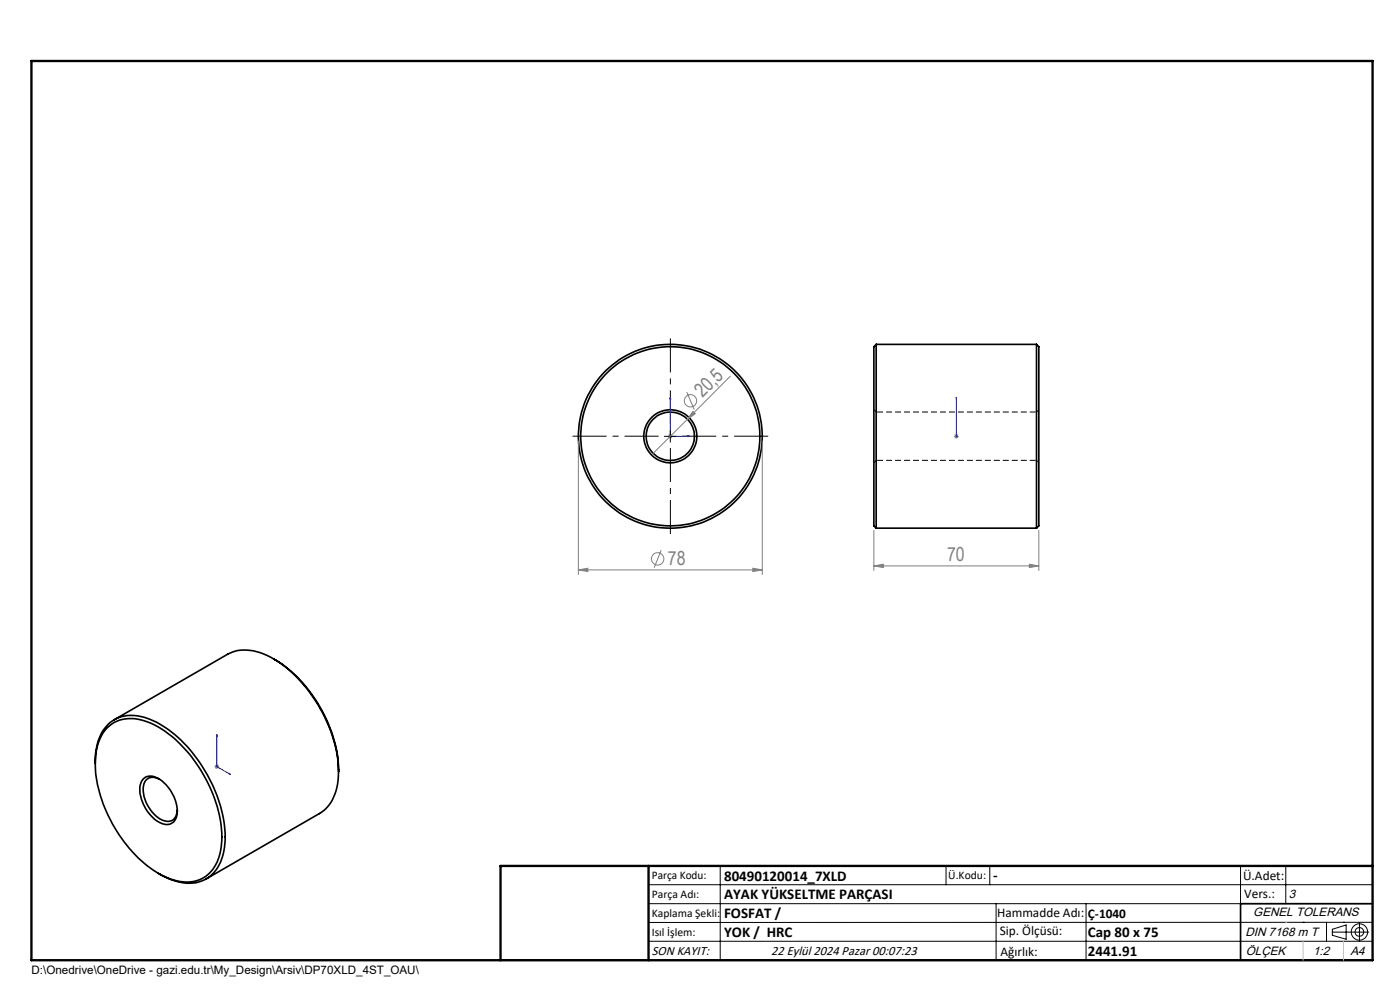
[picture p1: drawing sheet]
<svg xmlns="http://www.w3.org/2000/svg" width="297mm" height="210mm" viewBox="0 0 297 210" stroke-linecap="round" stroke-linejoin="round" font-family="sans-serif">
<g fill="none" stroke="#000" stroke-width=".35">
<path d="M185.9 73.1v38.9M185.9 73.1l-.5 .4v38l.5 .5M185.9 73.1h34M219.9 73.1v38.9M219.9 73.1l.5 .4v38l-.5 .5M185.9 112h34M58 139.8a29.4 29.4 0 0 1 13.8 23.8M22.6 154.5a7.7 7.7 0 0 1 8.6-1.4 25.3 25.3 0 0 1 12.4 12.1 24.5 24.5 0 0 1 3.2 15.2 7.4 7.4 0 0 1-6.2 6.6 13.8 13.8 0 0 1-10-3.9 30.7 30.7 0 0 1-10.4-19.9 11.5 11.5 0 0 1 2.4-8.7zM24.2 152.7l24.1-13.9a9.4 9.4 0 0 1 8.9 .5 29.6 29.6 0 0 1 12.8 15.2 25.4 25.4 0 0 1 1.8 9.1M20.2 162a10.3 10.3 0 0 1 3.6-9.1 8.5 8.5 0 0 1 8.7 0 28 28 0 0 1 13 14.7 21.8 21.8 0 0 1 1.7 14.1 7.4 7.4 0 0 1-10.1 5.2l-1.3-.5-2.2-1.1M30.4 165.2a2.86 2.86 0 0 1 3.8 .3 8.3 8.3 0 0 1 3.3 7.7 2.27 2.27 0 0 1-3.7 1.2 8.6 8.6 0 0 1-4.1-7.7l.4-1zM33.8 165.3a2.16 2.16 0 0 0-2.4-.2 2.16 2.16 0 0 0-1 2.2 7.6 7.6 0 0 0 4.5 6.8 2.06 2.06 0 0 0 2.7-2.3"/>
<path d="M71.8 163.6a10 10 0 0 1-3.9 8.9l-24.2 13.9M291.2 191.7h-28v12M106.2 203.7h185"/>
<circle cx="142.2" cy="92.5" r="5.1"/>
<circle cx="142.2" cy="92.5" r="5.6"/>
<circle cx="142.2" cy="92.5" r="19"/>
<circle cx="142.2" cy="92.5" r="19.5"/>
</g>
<path d="M185.4 98.2l.5-.5M185.9 87.4l-.5-.5M219.9 97.7l.5 .5M220.4 86.9l-.5 .5" fill="none" stroke="#000" stroke-width=".21" stroke-dasharray="1.3 .6" stroke-dashoffset=".4" stroke-linecap="butt"/>
<path d="M185.9 97.7h34M219.9 87.4h-34" fill="none" stroke="#000" stroke-width=".21" stroke-dasharray="1.3 .6" stroke-dashoffset="-.2" stroke-linecap="butt"/>
<g fill="none" stroke="#808080" stroke-width=".21">
<path d="M154.9 79.8l-9.1 9.1M122.7 93.5v28.4M141.7 92.6h1M141.9 92.2l.7 .7M142.2 92v1.1M142.6 92.2l-.7 .7M145.7 83.2l1.6 3.7M145.8 88.9l-7.2 7.3M147 87.3l.5 .5-1.7 1.1zM161.7 93.5v28.4M202.4 92.6h1M202.5 92.2l.7 .7"/>
<path d="M202.9 92v1.1M203.2 92.2l-.7 .7M140.3 116.7l-1.5 3.7M185.4 112.5v8.5M218.4 119.7l2 .3-2 .4zM220.4 112.5v8.5M122.7 120.9l2-.4v.7zM122.7 120.9h39M159.7 120.5l2 .4-2 .3zM185.4 120l2-.3v.7zM185.4 120h35M45.5 162.6h1"/>
<path d="M45.6 162.3l.8 .7M46 162.1v1M46.4 162.3l-.8 .7"/>
<circle cx="146.5" cy="85" r="1.3"/>
<circle cx="139.5" cy="118.5" r="1.31"/>
</g>
<g fill="none" stroke="#000" stroke-width=".21">
<path d="M140.9 92.6h2.5M142.2 91.3v2.5M137.6 187.7h153.6M137.6 191.7h153.6M137.6 199.7h153.6M152.8 183.7v20M200.7 183.7v4M210 183.7v4M211.3 191.7v12M230.4 191.7v12M263.2 183.7v20M272.8 183.7v8"/>
<path d="M276.4 195.6h.1M281.4 195.6v4.1M282.6 197.7h7.8M282.6 197.1l3-.9v3l-3-.8zM285 195.6h.1M288.4 195.8v3.8M291.2 195.6l-153.6 .1"/>
<circle cx="288.4" cy="197.7" r="1.74"/>
<circle cx="288.4" cy="197.7" r=".93"/>
</g>
<path d="M142.2 84.2l.1 .5h-.2zM142.2 84.2v8.4h4.2M145.9 92.5l.5 .1h-.5zM202.9 92.5v.1zM202.9 84.2v.5v-.5M202.9 92.6h.1M202.9 84.2v8.4M46 155.8l.1 .4-.2-.1zM46 155.8v6.8l3 1.7M48.6 164.1l.4 .2-.4-.1z" fill="none" stroke="#00f" stroke-width=".21"/>
<path d="M139.7 92.5h-18.2M142.2 90v-18.2M142.2 95v18.3M144.7 92.5h18.3" fill="none" stroke="#000" stroke-width=".21" stroke-dasharray="15.2 1.3 1.3 1.3" stroke-dashoffset="8" stroke-linecap="butt"/>
<path d="M6.7 12.9h284.5v190.8h-284.5zM137.6 183.7v20M291.2 183.7h-185v20" fill="none" stroke="#000" stroke-width=".5"/>
<path d="M272.8 195.6h.1M276.4 199.7v4M285 199.7v4" fill="none" stroke="#c0c0c0" stroke-width=".21"/>
<g fill="#00f">
<path d="M145.9 92.5l.5 .1h-.5zM142.2 84.2l.1 .5h-.2z"/>
<path d="M202.9 92.5v.1zM202.9 84.2v.5zM48.6 164.1l.4 .2-.4-.1zM46 155.8l.1 .4-.2-.1z"/>
</g>
<g fill="#808080">
<path d="M147 87.3l.5 .5-1.7 1.1z"/>
<path d="M122.7 120.9l2-.4v.7zM159.7 120.5l2 .4-2 .3zM185.4 120l2-.3v.7zM218.4 119.7l2 .3-2 .4z"/>
</g>
<g font-size="4.1" fill="#808080">
<text x="149" y="84.5" transform="rotate(-45 149 84.5)">20,5</text>
<text x="141.7" y="119.9">78</text>
<text x="200.9" y="119.1">70</text>
</g>
<g font-size="3.2">
<text x="153.6" y="186.8">80490120014_7XLD</text>
<text x="153.6" y="190.8">AYAK YÜKSELTME PARÇASI</text>
<text x="210.7" y="186.6">-</text>
<text x="153.6" y="194.8">FOSFAT /</text>
<text x="153.6" y="198.8">YOK / HRC</text>
<text x="230.8" y="198.7">Cap 80 x 75</text>
<text x="230.8" y="202.8">2441.91</text>
</g>
<g font-size="2.8">
<text x="263.7" y="186.7">Ü.Adet:</text>
<text x="263.9" y="190.5">Vers.:</text>
<text x="211.5" y="194.5">Hammadde Adı:</text>
<text x="230.8" y="194.7">Ç-1040</text>
<text x="138.3" y="202.6">SON KAYIT:</text>
<text x="163.6" y="202.6">22 Eylül 2024 Pazar 00:07:23</text>
<text x="212.1" y="198.4">Sip. Ölçüsü:</text>
<text x="212.2" y="202.7">Ağırlık:</text>
</g>
<g font-size="2.6">
<text x="273.4" y="190.4">3</text>
<text x="265.9" y="194.4">GENEL TOLERANS</text>
<text x="264.2" y="198.5">DIN 7168 m T</text>
<text x="264.3" y="202.6">ÖLÇEK</text>
<text x="278.5" y="202.6">1:2</text>
<text x="286.5" y="202.6">A4</text>
</g>
<g font-size="2.5">
<text x="138.3" y="186.4">Parça Kodu:</text>
<text x="138.3" y="190.5">Parça Adı:</text>
<text x="201.2" y="186.5">Ü.Kodu:</text>
<text x="138.3" y="194.5">Kaplama Şekli:</text>
<text x="138.3" y="198.6">Isıl İşlem:</text>
<text x="6.7" y="206.7">D:\Onedrive\OneDrive - gazi.edu.tr\My_Design\Arsiv\DP70XLD_4ST_OAU\</text>
</g>
</svg>
